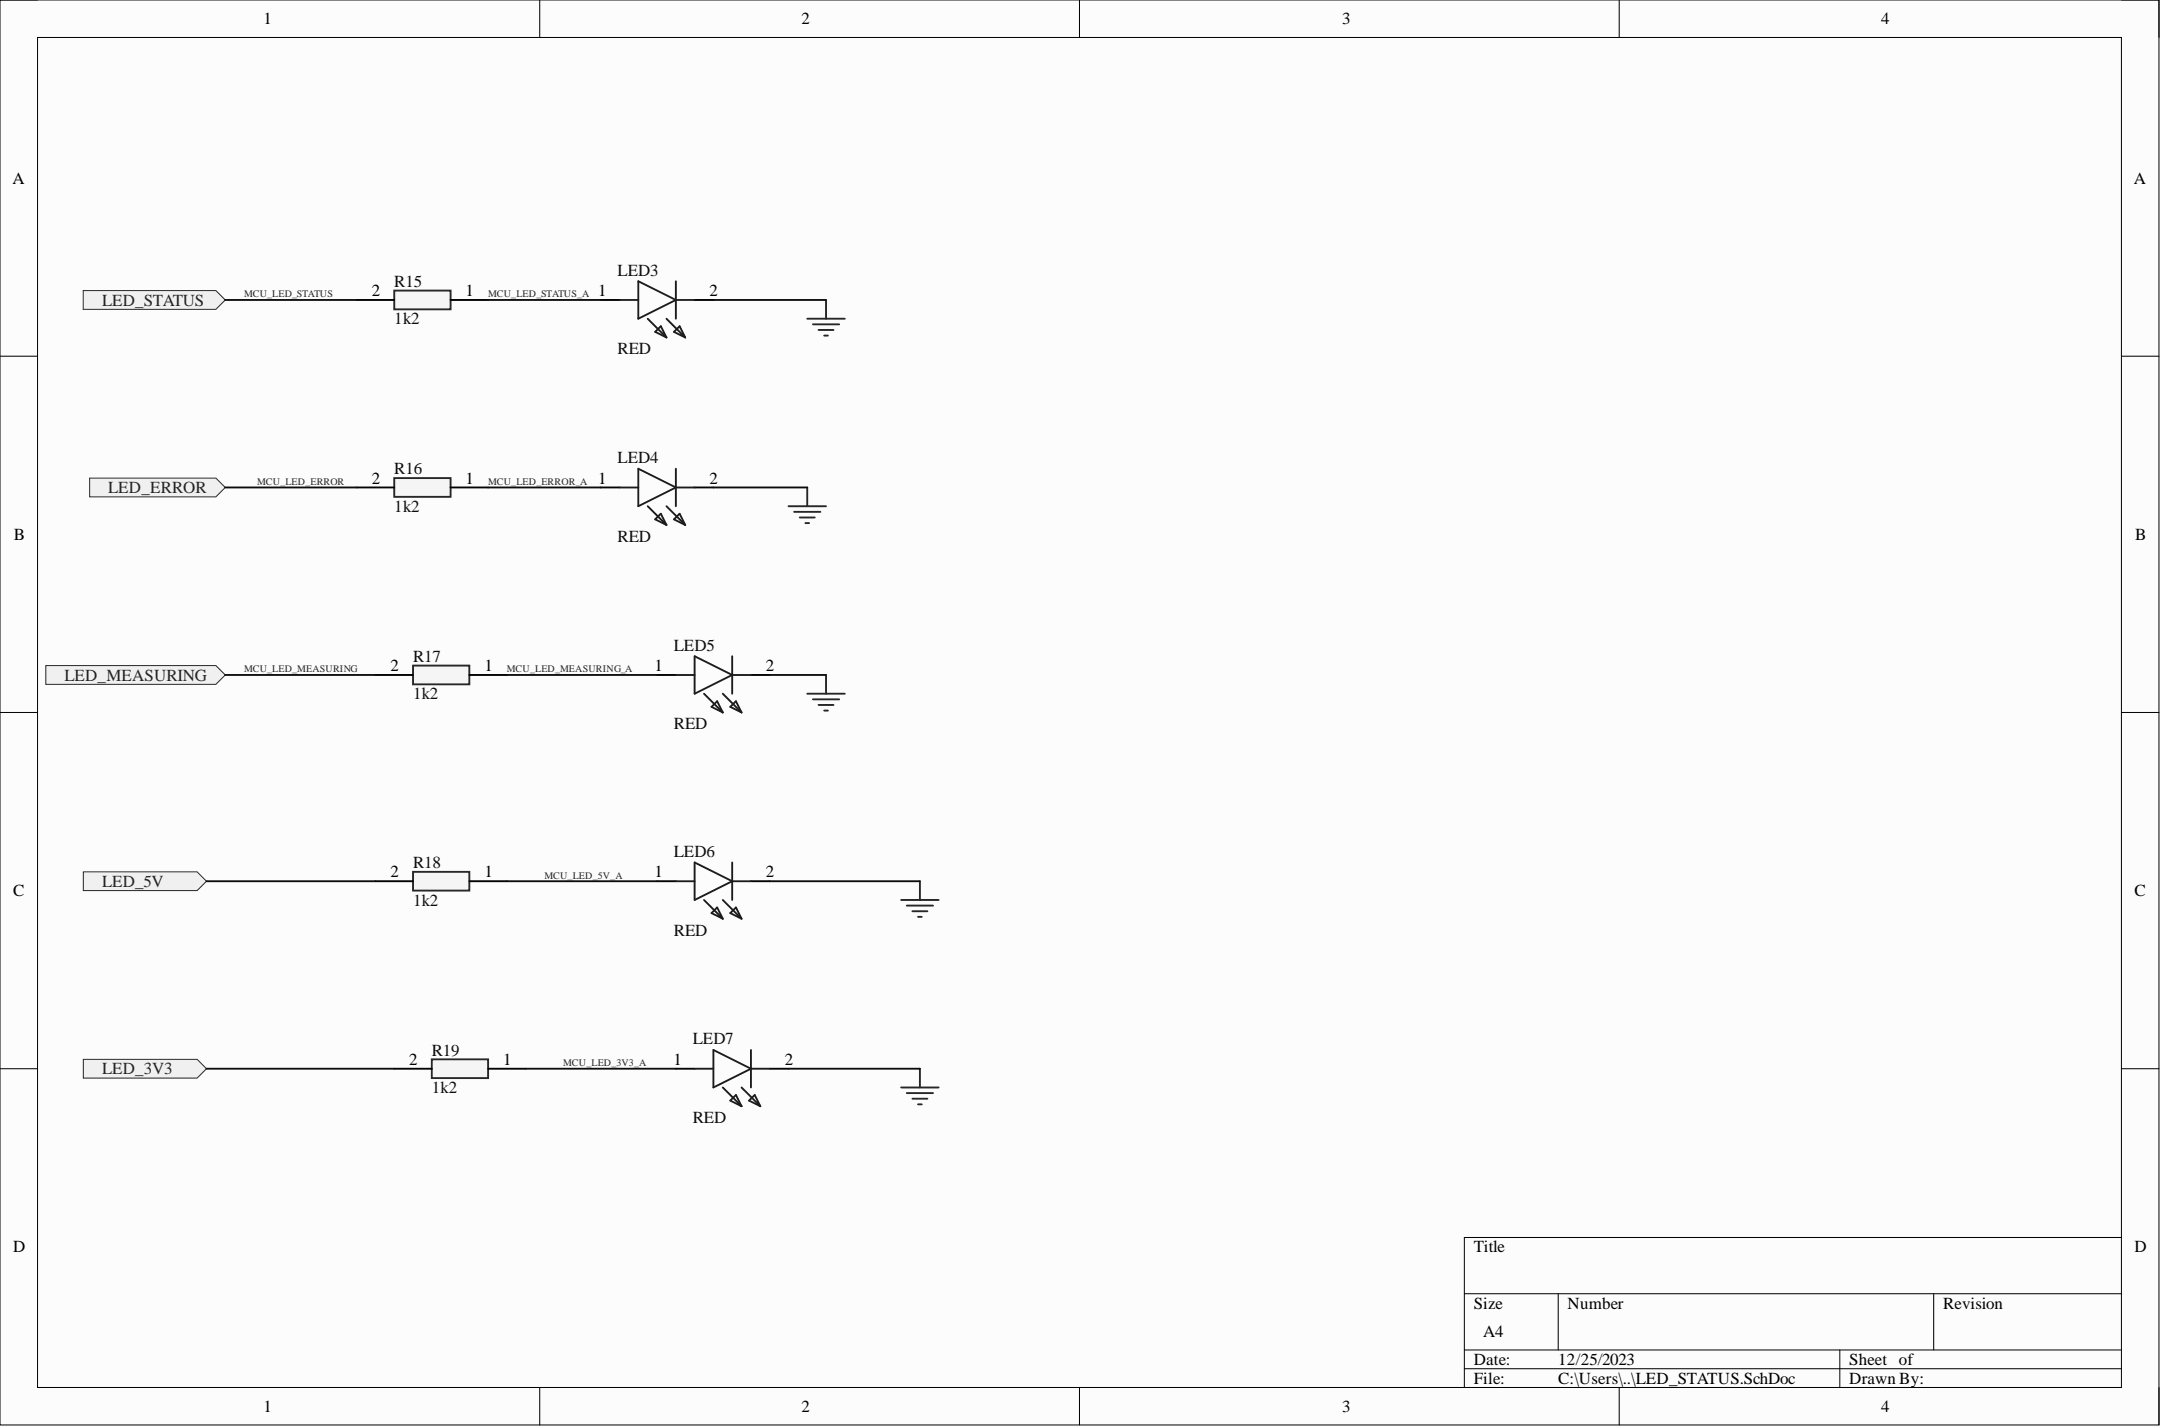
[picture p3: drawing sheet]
<svg xmlns="http://www.w3.org/2000/svg" width="292mm" height="193mm" viewBox="0 0 292 193" stroke-linecap="round" stroke-linejoin="round" font-family="sans-serif">
<path d="M0 0h291.8v192.7h-291.8z" fill-rule="evenodd" fill="#fcfcfc"/>
<path d="M0 0h291.8v192.7h-291.8z" fill="none" stroke="#000" stroke-width=".14"/>
<path d="M5.1 5.1h281.6v182.5h-281.6z" fill-rule="evenodd" fill="#fcfcfc"/>
<g fill="none" stroke="#000" stroke-width=".14">
<path d="M0 0h5.1M73 0v5.1M145.9 0v5.1M218.9 0v5.1M286.7 0h5.1v5.1M5.1 5.1h281.6v182.5h-281.6zM0 48.2h5.1M286.7 48.2h5.1M0 96.3h5.1M286.7 96.3h5.1M0 144.5h5.1M286.7 144.5h5.1"/>
<path d="M197.9 174.9h88.8M210.6 174.9v7.7M261.4 174.9v7.7M286.7 167.3h-88.8v20.3M73 187.6v5.1M145.9 187.6v5.1M197.9 182.6h88.8M197.9 185.1h88.8M218.9 187.6v5.1M248.7 182.6v5M291.8 187.6v5.1"/>
</g>
<path d="M55.8 90h7.6v2.5h-7.6z" fill-rule="evenodd" fill="#f5f5f5"/>
<path d="M55.8 90h7.6v2.5h-7.6zM109.1 93.8h5.1M109.9 94.6h3.5M110.6 95.3h2.1M111.4 96.1h.5M111.7 91.3v2.5" fill="none" stroke="#262626" stroke-width=".25"/>
<path d="M50.8 91.3h5M63.4 91.3h5.1" fill="none" stroke="#000" stroke-width=".25"/>
<path d="M53.3 39.3h7.6v2.5h-7.6z" fill-rule="evenodd" fill="#f5f5f5"/>
<path d="M53.3 39.3h7.6v2.5h-7.6z" fill="none" stroke="#262626" stroke-width=".25"/>
<path d="M48.2 40.6h5.1M60.9 40.6h5.1" fill="none" stroke="#000" stroke-width=".25"/>
<path d="M53.3 64.7h7.6v2.5h-7.6z" fill-rule="evenodd" fill="#f5f5f5"/>
<path d="M109.1 43.1h5.1M109.9 43.9h3.5M110.6 44.6h2.1M111.4 45.4h.5M111.7 40.6v2.5M53.3 64.7h7.6v2.5h-7.6zM106.6 68.5h5.1M107.3 69.2h3.6M108.1 70h2M108.9 70.7h.5M109.1 65.9v2.6" fill="none" stroke="#262626" stroke-width=".25"/>
<path d="M48.2 65.9h5.1M60.9 65.9h5.1" fill="none" stroke="#000" stroke-width=".25"/>
<path d="M6.2 90h23l1.3 1.3-1.3 1.2h-23z" fill-rule="evenodd" fill="#f0f0f0"/>
<path d="M6.2 90h23l1.3 1.3-1.3 1.2h-23z" fill="none" stroke="#262626" stroke-width=".14"/>
<path d="M12.1 64.7h17.1l1.3 1.2-1.3 1.3h-17.1z" fill-rule="evenodd" fill="#f0f0f0"/>
<path d="M12.1 64.7h17.1l1.3 1.2-1.3 1.3h-17.1z" fill="none" stroke="#262626" stroke-width=".14"/>
<path d="M11.2 39.3h18l1.3 1.3-1.3 1.2h-18z" fill-rule="evenodd" fill="#f0f0f0"/>
<path d="M11.2 39.3h18l1.3 1.3-1.3 1.2h-18z" fill="none" stroke="#262626" stroke-width=".14"/>
<path d="M55.8 117.9h7.6v2.5h-7.6z" fill-rule="evenodd" fill="#f5f5f5"/>
<path d="M55.8 117.9h7.6v2.5h-7.6z" fill="none" stroke="#262626" stroke-width=".25"/>
<path d="M50.8 119.2h5M63.4 119.2h5.1" fill="none" stroke="#000" stroke-width=".25"/>
<path d="M58.4 143.3h7.6v2.5h-7.6z" fill-rule="evenodd" fill="#f5f5f5"/>
<path d="M58.4 143.3h7.6v2.5h-7.6z" fill="none" stroke="#262626" stroke-width=".25"/>
<path d="M53.3 144.5h5.1M66 144.5h5.1" fill="none" stroke="#000" stroke-width=".25"/>
<path d="M11.3 117.9h15.3l1.3 1.3-1.3 1.2h-15.3z" fill-rule="evenodd" fill="#f0f0f0"/>
<path d="M11.3 117.9h15.3l1.3 1.3-1.3 1.2h-15.3z" fill="none" stroke="#262626" stroke-width=".14"/>
<path d="M11.3 143.3h15.3l1.3 1.2-1.3 1.3h-15.3z" fill-rule="evenodd" fill="#f0f0f0"/>
<path d="M11.3 143.3h15.3l1.3 1.2-1.3 1.3h-15.3z" fill="none" stroke="#262626" stroke-width=".14"/>
<path d="M124.3 119.2v2.5M121.8 121.7h5.1M122.6 122.5h3.5M123.3 123.2h2.1M124.1 124h.5M121.8 147.1h5.1M122.6 147.8h3.5M123.3 148.6h2.1M124.1 149.3h.5M124.3 144.5v2.6" fill="none" stroke="#262626" stroke-width=".25"/>
<path d="M81.2 40.6h2.5M93.9 40.6h2.5M81.2 65.9h2.5M93.9 65.9h2.5M88.8 91.3h2.6M101.5 91.3h2.5M88.8 119.2h2.6M101.5 119.2h2.5M91.4 144.5h2.5M104 144.5h2.6" fill="none" stroke="#000" stroke-width=".25"/>
<g fill="none" stroke="#1c1c1c" stroke-width=".25">
<path d="M86.3 38l5.1 2.6-5.1 2.5zM91.4 38v5.1M83.7 40.6h2.6M87.5 43.1l2.6 2.5M88.6 44.9l.7-.8 .8 1.5zM90.1 43.1l2.5 2.5M91.1 44.9l.8-.8 .7 1.5zM91.4 40.6h2.5M83.7 65.9h2.6M86.3 63.4l5.1 2.5-5.1 2.6zM87.5 68.5l2.6 2.5M88.6 70.2l.7-.7 .8 1.5z"/>
<path d="M90.1 68.5l2.5 2.5M91.1 70.2l.8-.7 .7 1.5zM91.4 63.4v5.1M91.4 65.9h2.5M91.4 91.3h2.5M93.9 88.7l5.1 2.6-5.1 2.5zM95.2 93.8l2.5 2.5M96.2 95.6l.7-.8 .8 1.5zM97.7 93.8l2.5 2.5M98.7 95.6l.8-.8 .7 1.5zM99 88.7v5.1M99 91.3h2.5"/>
<path d="M91.4 119.2h2.5M93.9 116.6l5.1 2.6-5.1 2.5zM99 116.6v5.1M99 119.2h2.5M95.2 121.7l2.5 2.5M96.2 123.5l.7-.8 .8 1.5zM97.7 121.7l2.5 2.5M98.7 123.5l.8-.8 .7 1.5zM93.9 144.5h2.5M96.4 142l5.1 2.5-5.1 2.6zM97.7 147.1l2.5 2.5M98.7 148.8l.8-.7 .7 1.5z"/>
<path d="M100.2 147.1l2.6 2.5M101.3 148.8l.7-.7 .8 1.5zM101.5 142v5.1M101.5 144.5h2.5"/>
</g>
<g fill="none" stroke="#0e0e0e" stroke-width=".25">
<path d="M30.5 40.6h17.7M66 40.6h15.2M96.4 40.6h15.3M30.5 65.9h17.7M66 65.9h15.2M96.4 65.9h12.7M30.5 91.3h20.3M68.5 91.3h20.3M104 91.3h7.7M27.9 119.2h22.9M68.5 119.2h20.3M104 119.2h20.3"/>
<path d="M27.9 144.5h25.4M71.1 144.5h20.3M106.6 144.5h17.7"/>
</g>
<g font-size="2.3">
<text x="35.6" y="3.3">1</text>
<text x="108.4" y="3.3">2</text>
<text x="181.4" y="3.3">3</text>
<text x="254.3" y="3.3">4</text>
<text x="1.7" y="24.8">A</text>
<text x="288.4" y="24.8">A</text>
<text x="50.2" y="40.1">2</text>
<text x="62.9" y="40.1">1</text>
<text x="80.9" y="40.1">1</text>
<text x="95.9" y="40.1">2</text>
<text x="50.2" y="65.4">2</text>
<text x="62.9" y="65.4">1</text>
<text x="80.9" y="65.4">1</text>
<text x="95.9" y="65.4">2</text>
<text x="1.9" y="73">B</text>
<text x="288.6" y="73">B</text>
<text x="52.8" y="90.8">2</text>
<text x="65.5" y="90.8">1</text>
<text x="88.5" y="90.8">1</text>
<text x="103.5" y="90.8">2</text>
<text x="52.8" y="118.7">2</text>
<text x="65.5" y="118.7">1</text>
<text x="88.5" y="118.7">1</text>
<text x="103.5" y="118.7">2</text>
<text x="1.8" y="121.2">C</text>
<text x="288.5" y="121.2">C</text>
<text x="55.3" y="144">2</text>
<text x="68" y="144">1</text>
<text x="91" y="144">1</text>
<text x="106.1" y="144">2</text>
<text x="1.8" y="169.4">D</text>
<text x="199.2" y="169.4">Title</text>
<text x="288.5" y="169.4">D</text>
<text x="199.2" y="177">Size</text>
<text x="211.9" y="177">Number</text>
<text x="262.6" y="177">Revision</text>
<text x="199.2" y="184.6">Date:</text>
<text x="200.5" y="180.8">A4</text>
<text x="210.6" y="184.6">12/25/2023</text>
<text x="250" y="184.6">Sheet of</text>
<text x="35.6" y="190.9">1</text>
<text x="108.4" y="190.9">2</text>
<text x="181.4" y="190.9">3</text>
<text x="199.2" y="187.1">File:</text>
<text x="210.6" y="187.1">C:\Users\..\LED_STATUS.SchDoc</text>
<text x="250" y="187.1">Drawn By:</text>
<text x="254.3" y="190.9">4</text>
</g>
<g font-size="2.3" fill="#262626">
<text x="13.8" y="41.3">LED_STATUS</text>
<text x="14.6" y="66.7">LED_ERROR</text>
<text x="8.7" y="92">LED_MEASURING</text>
<text x="13.8" y="119.9">LED_5V</text>
<text x="13.8" y="145.3">LED_3V3</text>
</g>
<g font-size="2.3" fill="#0e0e0e">
<text x="53.3" y="38.8">R15</text>
<text x="83.5" y="37.3">LED3</text>
<text x="53.3" y="43.9">1k2</text>
<text x="83.5" y="47.9">RED</text>
<text x="53.3" y="64.1">R16</text>
<text x="83.5" y="62.6">LED4</text>
<text x="53.3" y="69.2">1k2</text>
<text x="83.5" y="73.3">RED</text>
<text x="55.8" y="89.5">R17</text>
<text x="91.1" y="88">LED5</text>
<text x="55.8" y="94.6">1k2</text>
<text x="91.1" y="98.6">RED</text>
<text x="55.8" y="117.4">R18</text>
<text x="91.1" y="115.9">LED6</text>
<text x="55.8" y="122.5">1k2</text>
<text x="91.1" y="126.5">RED</text>
<text x="58.4" y="142.7">R19</text>
<text x="93.6" y="141.2">LED7</text>
<text x="58.4" y="147.8">1k2</text>
<text x="93.6" y="151.9">RED</text>
</g>
<g font-size="1.4" fill="#262626">
<text x="33" y="40.2">MCU_LED_STATUS</text>
<text x="66" y="40.2">MCU_LED_STATUS_A</text>
<text x="34.8" y="65.6">MCU_LED_ERROR</text>
<text x="66" y="65.6">MCU_LED_ERROR_A</text>
<text x="33" y="90.9">MCU_LED_MEASURING</text>
<text x="68.5" y="90.9">MCU_LED_MEASURING_A</text>
<text x="73.6" y="118.8">MCU_LED_5V_A</text>
<text x="76.1" y="144.2">MCU_LED_3V3_A</text>
</g>
</svg>
